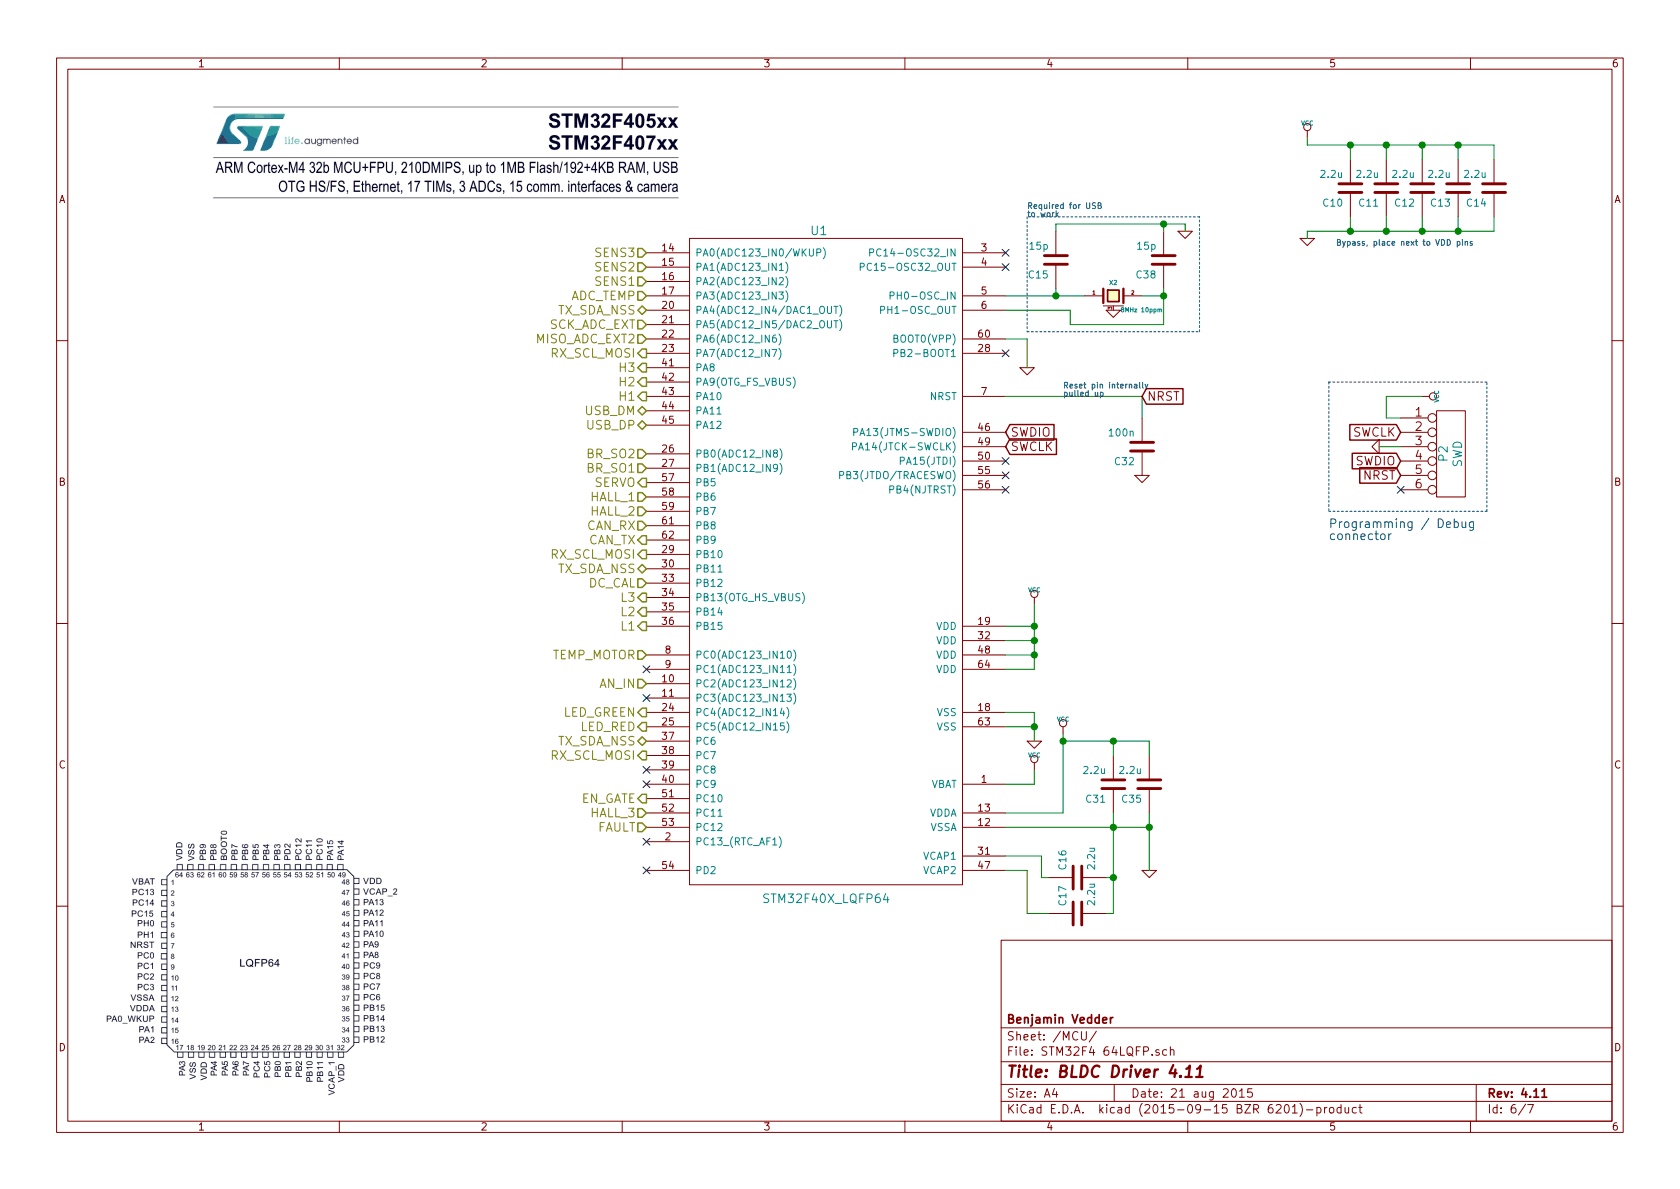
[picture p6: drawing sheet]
EESchema Schematic File Version 2
LIBS:BLDC_4-rescue
LIBS:power
LIBS:device
LIBS:transistors
LIBS:conn
LIBS:linear
LIBS:regul
LIBS:74xx
LIBS:cmos4000
LIBS:adc-dac
LIBS:memory
LIBS:xilinx
LIBS:microcontrollers
LIBS:dsp
LIBS:microchip
LIBS:analog_switches
LIBS:motorola
LIBS:texas
LIBS:intel
LIBS:audio
LIBS:interface
LIBS:digital-audio
LIBS:philips
LIBS:display
LIBS:cypress
LIBS:siliconi
LIBS:opto
LIBS:atmel
LIBS:contrib
LIBS:valves
LIBS:crf_1
LIBS:BLDC_4-cache
EELAYER 25 0
EELAYER END
$Descr A4 11693 8268
encoding utf-8
Sheet 6 7
Title "BLDC Driver 4.11"
Date "21 aug 2015"
Rev "4.11"
Comp "Benjamin Vedder"
Comment1 ""
Comment2 ""
Comment3 ""
Comment4 ""
$EndDescr
$Comp
L STM32F40X_LQFP64 U1
U 1 1
P 5750 3900
F 0 "U1" H 5700 6200 60  0000 C CNN
F 1 "STM32F40X_LQFP64" H 5750 1550 60  0000 C CNN
F 2 "CRF1:lqfp64_pad_mod" H 5750 3900 60  0001 C CNN
F 3 "" H 5750 3900 60  0001 C CNN
	1    5750 3900
	1    0    0    -1  
$EndComp
$Comp
L C-RESCUE-BLDC_4 C17
U 1 1
P 7500 6350
F 0 "C17" H 7550 6450 50  0000 L CNN
F 1 "2.2u" H 7550 6250 50  0000 L CNN
F 2 "CRF1:SMD-0603_c" H 7500 6350 60  0001 C CNN
F 3 "" H 7500 6350 60  0001 C CNN
	1    7500 6350
	0    -1   -1   0   
$EndComp
$Comp
L C-RESCUE-BLDC_4 C16
U 1 1
P 7500 6100
F 0 "C16" H 7550 6200 50  0000 L CNN
F 1 "2.2u" H 7550 6000 50  0000 L CNN
F 2 "CRF1:SMD-0603_c" H 7500 6100 60  0001 C CNN
F 3 "" H 7500 6100 60  0001 C CNN
	1    7500 6100
	0    -1   -1   0   
$EndComp
$Comp
L GND-RESCUE-BLDC_4 #PWR035
U 1 1
P 8000 6050
F 0 "#PWR035" H 8000 6050 30  0001 C CNN
F 1 "GND" H 8000 5980 30  0001 C CNN
F 2 "" H 8000 6050 60  0001 C CNN
F 3 "" H 8000 6050 60  0001 C CNN
	1    8000 6050
	1    0    0    -1  
$EndComp
$Comp
L VCC #PWR036
U 1 1
P 7400 5100
F 0 "#PWR036" H 7400 5200 30  0001 C CNN
F 1 "VCC" H 7400 5200 30  0000 C CNN
F 2 "" H 7400 5100 60  0001 C CNN
F 3 "" H 7400 5100 60  0001 C CNN
	1    7400 5100
	1    0    0    -1  
$EndComp
$Comp
L GND-RESCUE-BLDC_4 #PWR037
U 1 1
P 7200 5150
F 0 "#PWR037" H 7200 5150 30  0001 C CNN
F 1 "GND" H 7200 5080 30  0001 C CNN
F 2 "" H 7200 5150 60  0001 C CNN
F 3 "" H 7200 5150 60  0001 C CNN
	1    7200 5150
	1    0    0    -1  
$EndComp
$Comp
L VCC #PWR038
U 1 1
P 7200 4200
F 0 "#PWR038" H 7200 4300 30  0001 C CNN
F 1 "VCC" H 7200 4300 30  0000 C CNN
F 2 "" H 7200 4200 60  0001 C CNN
F 3 "" H 7200 4200 60  0001 C CNN
	1    7200 4200
	1    0    0    -1  
$EndComp
$Comp
L C-RESCUE-BLDC_4 C15
U 1 1
P 7350 1800
F 0 "C15" H 7400 1900 50  0000 L CNN
F 1 "15p" H 7400 1700 50  0000 L CNN
F 2 "CRF1:SMD-0603_c" H 7350 1800 60  0001 C CNN
F 3 "" H 7350 1800 60  0001 C CNN
	1    7350 1800
	-1   0    0    1   
$EndComp
$Comp
L C-RESCUE-BLDC_4 C38
U 1 1
P 8100 1800
F 0 "C38" H 8150 1900 50  0000 L CNN
F 1 "15p" H 8150 1700 50  0000 L CNN
F 2 "CRF1:SMD-0603_c" H 8100 1800 60  0001 C CNN
F 3 "" H 8100 1800 60  0001 C CNN
	1    8100 1800
	-1   0    0    1   
$EndComp
$Comp
L GND-RESCUE-BLDC_4 #PWR039
U 1 1
P 8250 1600
F 0 "#PWR039" H 8250 1600 30  0001 C CNN
F 1 "GND" H 8250 1530 30  0001 C CNN
F 2 "" H 8250 1600 60  0001 C CNN
F 3 "" H 8250 1600 60  0001 C CNN
	1    8250 1600
	1    0    0    -1  
$EndComp
$Comp
L GND-RESCUE-BLDC_4 #PWR040
U 1 1
P 7150 2550
F 0 "#PWR040" H 7150 2550 30  0001 C CNN
F 1 "GND" H 7150 2480 30  0001 C CNN
F 2 "" H 7150 2550 60  0001 C CNN
F 3 "" H 7150 2550 60  0001 C CNN
	1    7150 2550
	1    0    0    -1  
$EndComp
Text GLabel 7000 3000 2    60   Input ~ 0
SWDIO
Text GLabel 7000 3100 2    60   Input ~ 0
SWCLK
$Comp
L C-RESCUE-BLDC_4 C31
U 1 1
P 7750 5450
F 0 "C31" H 7800 5550 50  0000 L CNN
F 1 "2.2u" H 7800 5350 50  0000 L CNN
F 2 "CRF1:SMD-0603_c" H 7750 5450 60  0001 C CNN
F 3 "" H 7750 5450 60  0001 C CNN
	1    7750 5450
	-1   0    0    1   
$EndComp
$Comp
L C-RESCUE-BLDC_4 C35
U 1 1
P 8000 5450
F 0 "C35" H 8050 5550 50  0000 L CNN
F 1 "2.2u" H 8050 5350 50  0000 L CNN
F 2 "CRF1:SMD-0603_c" H 8000 5450 60  0001 C CNN
F 3 "" H 8000 5450 60  0001 C CNN
	1    8000 5450
	-1   0    0    1   
$EndComp
NoConn ~ 7000 2450
$Comp
L VCC #PWR041
U 1 1
P 7200 5350
F 0 "#PWR041" H 7200 5450 30  0001 C CNN
F 1 "VCC" H 7200 5450 30  0000 C CNN
F 2 "" H 7200 5350 60  0001 C CNN
F 3 "" H 7200 5350 60  0001 C CNN
	1    7200 5350
	1    0    0    -1  
$EndComp
NoConn ~ 7000 3200
NoConn ~ 7000 3400
NoConn ~ 7000 1750
NoConn ~ 7000 1850
NoConn ~ 4500 6050
NoConn ~ 4500 5850
NoConn ~ 4500 5350
NoConn ~ 4500 5450
$Comp
L GND-RESCUE-BLDC_4 #PWR042
U 1 1
P 7950 3300
F 0 "#PWR042" H 7950 3300 30  0001 C CNN
F 1 "GND" H 7950 3230 30  0001 C CNN
F 2 "" H 7950 3300 60  0001 C CNN
F 3 "" H 7950 3300 60  0001 C CNN
	1    7950 3300
	1    0    0    -1  
$EndComp
Wire Wire Line
	7950 3300 7950 3300
Wire Wire Line
	7200 5450 7200 5350
Wire Wire Line
	7000 5450 7200 5450
Connection ~ 8000 5750
Connection ~ 7750 5150
Wire Wire Line
	8000 5150 8000 5250
Connection ~ 7400 5150
Wire Wire Line
	7400 5150 8000 5150
Wire Wire Line
	7750 5250 7750 5150
Wire Wire Line
	7400 5650 7000 5650
Wire Wire Line
	7200 4200 7200 4650
Wire Wire Line
	7150 2350 7150 2550
Wire Wire Line
	7000 2350 7150 2350
Connection ~ 8100 1550
Wire Wire Line
	8250 1550 8250 1600
Wire Wire Line
	8100 1550 8100 1600
Wire Wire Line
	7350 1550 8250 1550
Wire Wire Line
	7350 1600 7350 1550
Connection ~ 7350 2050
Wire Wire Line
	7350 2000 7350 2050
Connection ~ 8100 2050
Wire Wire Line
	7950 2050 8100 2050
Wire Wire Line
	8100 2000 8100 2250
Wire Wire Line
	7450 2250 7450 2150
Wire Wire Line
	7450 2150 7000 2150
Wire Wire Line
	7000 2050 7550 2050
Connection ~ 7200 4350
Wire Wire Line
	7000 4350 7200 4350
Connection ~ 7200 4450
Wire Wire Line
	7200 4450 7000 4450
Connection ~ 7200 4550
Wire Wire Line
	7200 4550 7000 4550
Wire Wire Line
	7200 4650 7000 4650
Connection ~ 7200 5050
Wire Wire Line
	7000 5050 7200 5050
Wire Wire Line
	7000 4950 7200 4950
Wire Wire Line
	7200 4950 7200 5150
Wire Wire Line
	7400 5100 7400 5650
Connection ~ 7750 5750
Wire Wire Line
	8000 5650 8000 6050
Wire Wire Line
	7150 6350 7300 6350
Wire Wire Line
	7150 6050 7150 6350
Wire Wire Line
	7000 6050 7150 6050
Wire Wire Line
	7250 6100 7300 6100
Wire Wire Line
	7250 5950 7250 6100
Wire Wire Line
	7000 5950 7250 5950
Connection ~ 7750 6100
Wire Wire Line
	7000 5750 8000 5750
Wire Wire Line
	7750 5650 7750 6350
Wire Wire Line
	7750 6100 7700 6100
Wire Wire Line
	7750 6350 7700 6350
$Comp
L C-RESCUE-BLDC_4 C32
U 1 1
P 7950 3100
F 0 "C32" H 8000 3200 50  0000 L CNN
F 1 "100n" H 8000 3000 50  0000 L CNN
F 2 "CRF1:SMD-0603_c" H 7950 3100 60  0001 C CNN
F 3 "" H 7950 3100 60  0001 C CNN
	1    7950 3100
	-1   0    0    1   
$EndComp
NoConn ~ 7000 3300
NoConn ~ 4500 4650
NoConn ~ 4500 4850
$Comp
L CONN_6 P2
U 1 1
P 10100 3150
F 0 "P2" V 10050 3150 60  0000 C CNN
F 1 "SWD" V 10150 3150 60  0000 C CNN
F 2 "CRF1:MICRO_JST_6" H 10100 3150 60  0001 C CNN
F 3 "" H 10100 3150 60  0001 C CNN
	1    10100 3150
	1    0    0    -1  
$EndComp
$Comp
L VCC #PWR043
U 1 1
P 9900 2750
F 0 "#PWR043" H 9900 2850 30  0001 C CNN
F 1 "VCC" H 9900 2850 30  0000 C CNN
F 2 "" H 9900 2750 60  0001 C CNN
F 3 "" H 9900 2750 60  0001 C CNN
	1    9900 2750
	0    1    1    0   
$EndComp
$Comp
L GND-RESCUE-BLDC_4 #PWR044
U 1 1
P 9600 3100
F 0 "#PWR044" H 9600 3100 30  0001 C CNN
F 1 "GND" H 9600 3030 30  0001 C CNN
F 2 "" H 9600 3100 60  0001 C CNN
F 3 "" H 9600 3100 60  0001 C CNN
	1    9600 3100
	0    1    1    0   
$EndComp
Text GLabel 9750 3000 0    60   Input ~ 0
SWCLK
Text GLabel 9750 3200 0    60   Input ~ 0
SWDIO
Text GLabel 9750 3300 0    60   Input ~ 0
NRST
$Comp
L C-RESCUE-BLDC_4 C10
U 1 1
P 9400 1300
F 0 "C10" H 9450 1400 50  0000 L CNN
F 1 "2.2u" H 9450 1200 50  0000 L CNN
F 2 "CRF1:SMD-0603_c" H 9400 1300 60  0001 C CNN
F 3 "" H 9400 1300 60  0001 C CNN
	1    9400 1300
	-1   0    0    1   
$EndComp
$Comp
L C-RESCUE-BLDC_4 C11
U 1 1
P 9650 1300
F 0 "C11" H 9700 1400 50  0000 L CNN
F 1 "2.2u" H 9700 1200 50  0000 L CNN
F 2 "CRF1:SMD-0603_c" H 9650 1300 60  0001 C CNN
F 3 "" H 9650 1300 60  0001 C CNN
	1    9650 1300
	-1   0    0    1   
$EndComp
$Comp
L C-RESCUE-BLDC_4 C14
U 1 1
P 10400 1300
F 0 "C14" H 10450 1400 50  0000 L CNN
F 1 "2.2u" H 10450 1200 50  0000 L CNN
F 2 "CRF1:SMD-0603_c" H 10400 1300 60  0001 C CNN
F 3 "" H 10400 1300 60  0001 C CNN
	1    10400 1300
	-1   0    0    1   
$EndComp
$Comp
L GND-RESCUE-BLDC_4 #PWR045
U 1 1
P 9100 1650
F 0 "#PWR045" H 9100 1650 30  0001 C CNN
F 1 "GND" H 9100 1580 30  0001 C CNN
F 2 "" H 9100 1650 60  0001 C CNN
F 3 "" H 9100 1650 60  0001 C CNN
	1    9100 1650
	1    0    0    -1  
$EndComp
$Comp
L VCC #PWR046
U 1 1
P 9100 950
F 0 "#PWR046" H 9100 1050 30  0001 C CNN
F 1 "VCC" H 9100 1050 30  0000 C CNN
F 2 "" H 9100 950 60  0001 C CNN
F 3 "" H 9100 950 60  0001 C CNN
	1    9100 950 
	1    0    0    -1  
$EndComp
$Comp
L C-RESCUE-BLDC_4 C12
U 1 1
P 9900 1300
F 0 "C12" H 9950 1400 50  0000 L CNN
F 1 "2.2u" H 9950 1200 50  0000 L CNN
F 2 "CRF1:SMD-0603_c" H 9900 1300 60  0001 C CNN
F 3 "" H 9900 1300 60  0001 C CNN
	1    9900 1300
	-1   0    0    1   
$EndComp
$Comp
L C-RESCUE-BLDC_4 C13
U 1 1
P 10150 1300
F 0 "C13" H 10200 1400 50  0000 L CNN
F 1 "2.2u" H 10200 1200 50  0000 L CNN
F 2 "CRF1:SMD-0603_c" H 10150 1300 60  0001 C CNN
F 3 "" H 10150 1300 60  0001 C CNN
	1    10150 1300
	-1   0    0    1   
$EndComp
Connection ~ 10150 1600
Wire Wire Line
	10150 1600 10150 1500
Connection ~ 9900 1600
Wire Wire Line
	9900 1600 9900 1500
Connection ~ 9650 1600
Wire Wire Line
	9650 1600 9650 1500
Connection ~ 9400 1600
Wire Wire Line
	9400 1500 9400 1600
Connection ~ 9400 1000
Wire Wire Line
	9400 1000 9400 1100
Connection ~ 9650 1000
Wire Wire Line
	9650 1000 9650 1100
Connection ~ 9900 1000
Wire Wire Line
	9900 1000 9900 1100
Connection ~ 10150 1000
Wire Wire Line
	10150 1000 10150 1100
Wire Wire Line
	10400 1000 10400 1100
Wire Wire Line
	9100 1000 10400 1000
Wire Wire Line
	9100 950  9100 1000
Wire Wire Line
	10400 1600 10400 1500
Wire Wire Line
	9100 1600 10400 1600
Wire Wire Line
	9100 1650 9100 1600
Wire Wire Line
	9650 2900 9750 2900
Wire Wire Line
	9650 2750 9650 2900
Wire Wire Line
	9900 2750 9650 2750
Wire Wire Line
	9750 3100 9600 3100
NoConn ~ 9750 3400
Text HLabel 4500 2850 0    60   BiDi ~ 0
USB_DM
Text HLabel 4500 2950 0    60   BiDi ~ 0
USB_DP
Text HLabel 4500 3350 0    60   Output ~ 0
SERVO
Text HLabel 4500 3450 0    60   Input ~ 0
HALL_1
Text HLabel 4500 3550 0    60   Input ~ 0
HALL_2
Text HLabel 4500 5650 0    60   Input ~ 0
HALL_3
Text HLabel 4500 3850 0    60   Output ~ 0
RX_SCL_MOSI
Text HLabel 4500 3950 0    60   3State ~ 0
TX_SDA_NSS
Text HLabel 4500 4550 0    60   Input ~ 0
TEMP_MOTOR
Text HLabel 4500 4150 0    60   Output ~ 0
L3
Text HLabel 4500 4250 0    60   Output ~ 0
L2
Text HLabel 4500 4350 0    60   Output ~ 0
L1
Text HLabel 4500 2250 0    60   Input ~ 0
SCK_ADC_EXT
Text HLabel 4500 5150 0    60   3State ~ 0
TX_SDA_NSS
Text HLabel 4500 5250 0    60   Output ~ 0
RX_SCL_MOSI
Text HLabel 4500 5750 0    60   Input ~ 0
FAULT
Text HLabel 4500 2550 0    60   Output ~ 0
H3
Text HLabel 4500 2650 0    60   Output ~ 0
H2
Text HLabel 4500 2750 0    60   Output ~ 0
H1
Text HLabel 4500 1750 0    60   Input ~ 0
SENS3
Text HLabel 4500 1850 0    60   Input ~ 0
SENS2
Text HLabel 4500 1950 0    60   Input ~ 0
SENS1
Text HLabel 4500 3250 0    60   Input ~ 0
BR_SO1
Text HLabel 4500 3150 0    60   Input ~ 0
BR_SO2
Text HLabel 4500 4750 0    60   Input ~ 0
AN_IN
Text HLabel 4500 5550 0    60   Output ~ 0
EN_GATE
Text HLabel 4500 4050 0    60   Input ~ 0
DC_CAL
Wire Notes Line
	9250 2650 9250 3550
Wire Notes Line
	9250 3550 10350 3550
Wire Notes Line
	10350 3550 10350 2650
Wire Notes Line
	10350 2650 9250 2650
Text Notes 9250 3750 0    60   ~ 0
Programming / Debug\nconnector
Wire Wire Line
	7000 2750 7950 2750
Wire Wire Line
	7950 2750 7950 2900
Text Notes 7400 2750 0    40   ~ 0
Reset pin internally\npulled up
Text GLabel 7950 2750 2    60   Input ~ 0
NRST
Text Notes 7150 1500 0    40   ~ 0
Required for USB\nto work
Wire Notes Line
	7150 1500 7150 2300
Wire Notes Line
	7150 2300 8350 2300
Wire Notes Line
	8350 2300 8350 1500
Wire Notes Line
	8350 1500 7150 1500
Wire Wire Line
	8100 2250 7450 2250
Text Notes 9300 1700 0    40   ~ 0
Bypass, place next to VDD pins
Text HLabel 4500 3650 0    60   Input ~ 0
CAN_RX
Text HLabel 4500 3750 0    60   Output ~ 0
CAN_TX
Text HLabel 4500 5050 0    60   Output ~ 0
LED_RED
Text HLabel 4500 4950 0    60   Output ~ 0
LED_GREEN
$Comp
L CRYSTAL_SMD X2
U 1 1
P 7750 2050
F 0 "X2" H 7750 2140 30  0000 C CNN
F 1 "8MHz 10ppm" H 7800 1950 30  0000 L CNN
F 2 "CRF1:Crystal_5x3mm" H 7750 2050 60  0001 C CNN
F 3 "" H 7750 2050 60  0000 C CNN
F 4 "ABM3B-8.0-10-1UT" H 7750 2050 60  0001 C CNN "mfg#"
	1    7750 2050
	1    0    0    -1  
$EndComp
$Comp
L GND-RESCUE-BLDC_4 #PWR047
U 1 1
P 7750 2150
F 0 "#PWR047" H 7750 2150 30  0001 C CNN
F 1 "GND" H 7750 2080 30  0001 C CNN
F 2 "" H 7750 2150 60  0001 C CNN
F 3 "" H 7750 2150 60  0001 C CNN
	1    7750 2150
	1    0    0    -1  
$EndComp
Text HLabel 4500 2350 0    60   Input ~ 0
MISO_ADC_EXT2
Text HLabel 4500 2450 0    60   Output ~ 0
RX_SCL_MOSI
Text HLabel 4500 2050 0    60   Input ~ 0
ADC_TEMP
Text HLabel 4500 2150 0    60   3State ~ 0
TX_SDA_NSS
$EndSCHEMATC
